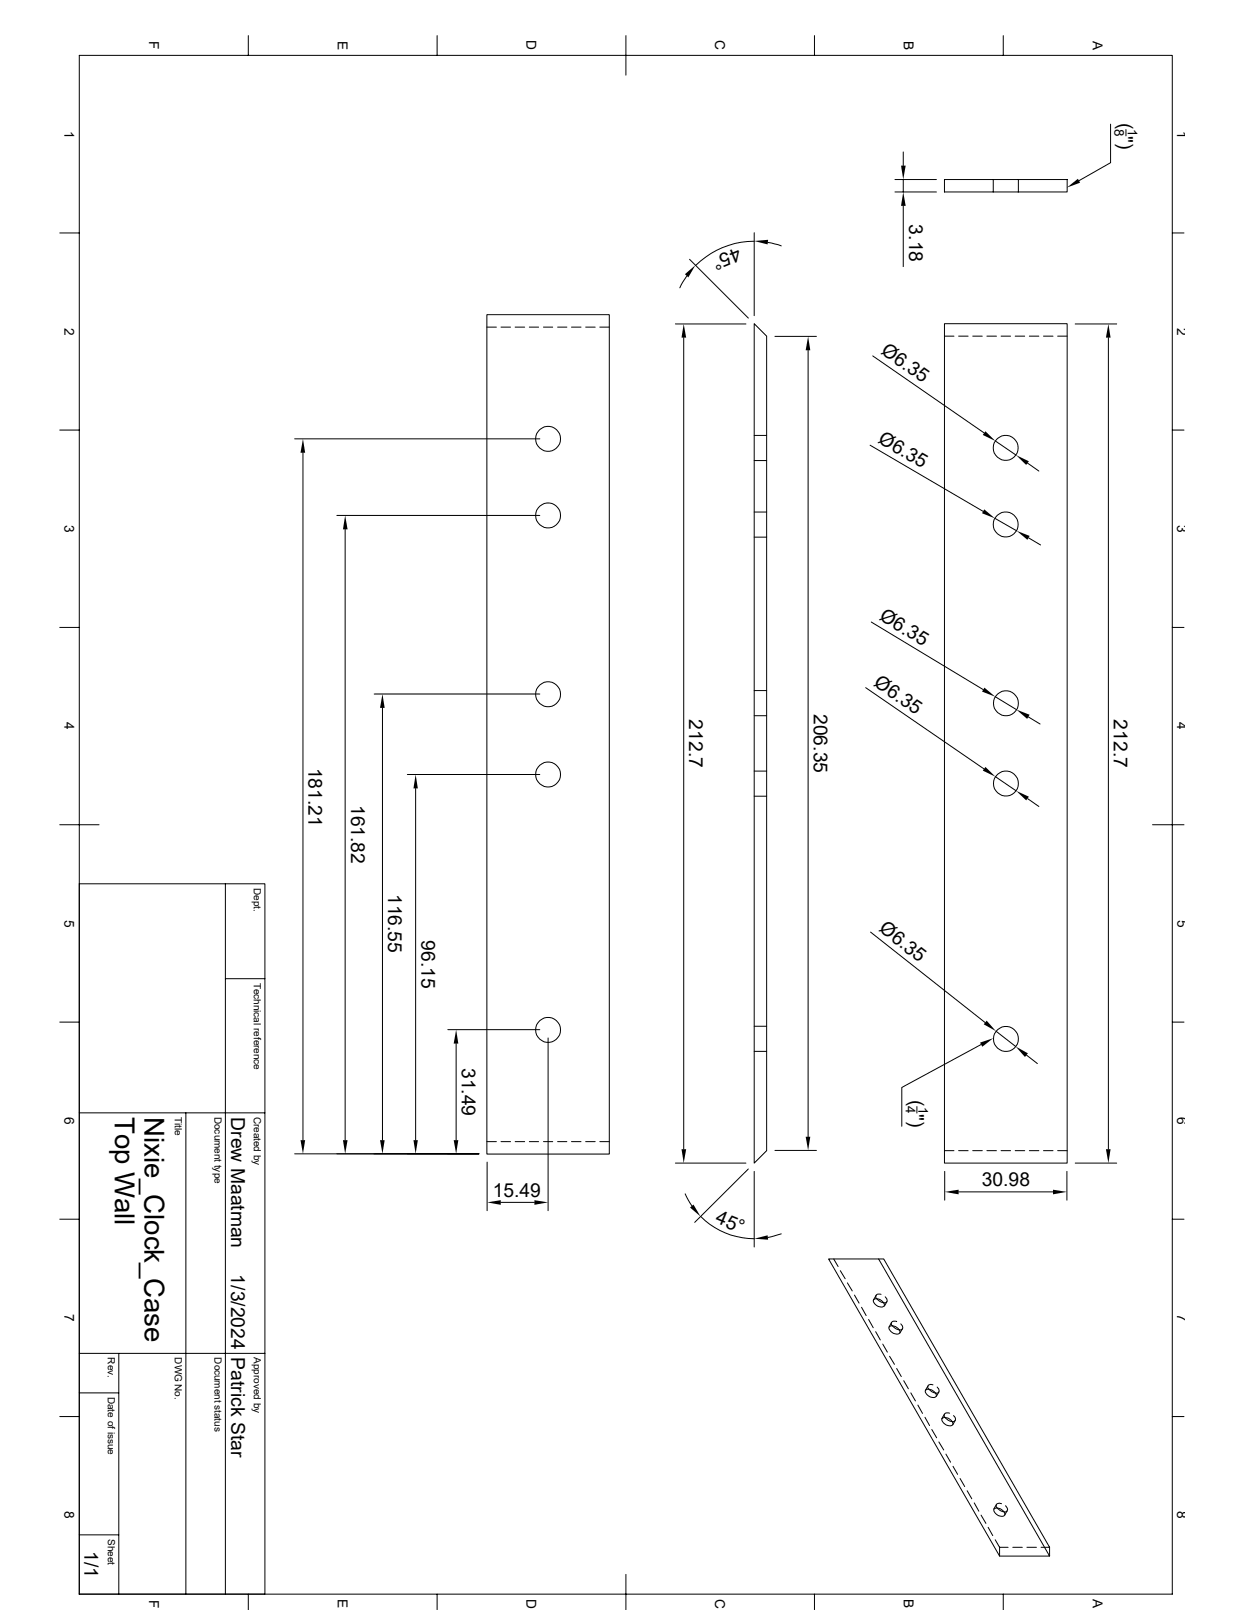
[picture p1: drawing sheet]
<svg xmlns="http://www.w3.org/2000/svg" width="216mm" height="279mm" viewBox="0 0 216 279" stroke-linecap="round" stroke-linejoin="round" font-family="sans-serif">
<g fill="none" stroke="#000" stroke-width=".17">
<path d="M13.8 9.6h189.7v267h-189.7zM43.1 6.2v3.4M75.9 6.2v3.4M108.6 6.2v6.8M141.4 6.2v3.4M174.1 6.2v3.4M155.3 31.2h7.2M155.3 33.3h7.2M156.8 26.4v2.3M156.8 31.2v2.1M156.8 35.7v10.6M163.9 31.2h21.3v2.1h-21.3z"/>
<path d="M172.4 31.2v2.1M176.7 31.2v2.1M192.7 21.5v6.7l-5.5 3.2M195.4 22.5v1.1M10.4 40.4h3.4M84.5 54.6h21.2v145.7h-21.2zM84.5 56.8h1.6M87 56.8h1.6M89.4 56.8h1.7M91.9 56.8h1.6M94.3 56.8h1.6M96.8 56.8h1.6"/>
<path d="M99.2 56.8h1.6M101.6 56.8h1.7M104.1 56.8h1.6M117.2 56.2h12.3M118.7 58.6v140.8M119.2 47.9l-1.2 2.1M119.7 45l10.2 10.2M130.9 56.2l2.2 2.1v141.4l-2.2 2.1zM130.9 40.4v14.4M130.9 41.9a14.5 14.5 0 0 0-10.2 4.2M133.3 42.1l2.3 .6M134.5 58.4h7.2"/>
<path d="M163.9 56.2h21.3v145.6h-21.3zM163.9 58.3h1.7M166.4 58.3h1.6M168.8 58.3h1.7M171.3 58.3h1.6M173.7 58.3h1.7M176.2 58.3h1.6M178.6 58.3h1.7M181.1 58.3h1.7M183.6 58.3h1.6M186.6 56.2h7.2M192.4 58.6v140.8"/>
<path d="M203.5 40.4h2M10.4 74.6h3.4M51.1 76.2h42.6M52.6 78.6v119.3M130.9 75.6h2.2M130.9 79.9h2.2M140.3 60.8v136.5M151 77.3l19.6 11.4M151.5 61.8l19.3 13.3M172.8 76.5l3.6 2.5M203.5 74.6h2M58.5 89.5h35.2"/>
<path d="M59.9 91.9v106M130.9 88.9h2.2M130.9 93.2h2.2M172.7 90l3.7 2.1M178.3 80.3l2 1.4M178.5 93.3l2.1 1.3M10.4 108.9h3.4M130.9 119.8h2.2M150.2 119.3l20.6 14.1M151.2 107.9l19.4 11.8M203.5 108.9h2M64.9 120.4h28.8"/>
<path d="M66.4 122.9v75M70.7 134.4h23M72.1 136.8v61.1M130.9 124.2h2.2M130.9 133.8h2.2M130.9 138.2h2.2M172.7 120.9l3.7 2.2M172.8 134.8l3.6 2.4M178.4 138.6l1.9 1.4M178.5 124.4l2 1.2M10.4 143.1h6.8M13.8 153.4h32.2v123.2"/>
<path d="M39.1 153.4v123.2M200 143.1h5.5M10.4 177.4h3.4M39.1 169.8h6.9M77.7 178.7h16M130.9 178.1h2.2M151.1 161.8l19.9 15.7M172.8 178.9l3.5 2.7M203.5 177.4h2M13.8 193.1h32.2M32.3 193.1v83.5M79.2 181.1v16.8"/>
<path d="M84.5 198.1h1.6M87 198.1h1.6M89.4 198.1h1.7M91.9 198.1h1.6M94.3 198.1h1.6M95.1 180.1v30M96.8 198.1h1.6M99.2 198.1h1.6M101.6 198.1h1.7M104.1 198.1h1.6M130.9 182.5h2.2M134.5 199.6h7.2"/>
<path d="M159.1 192v1.2M163.9 199.7h1.7M166.4 199.7h1.6M168.8 199.7h1.7M170.3 181.3l-13.8 7.4v6.8M171.3 199.7h1.6M173.7 199.7h1.7M176.2 199.7h1.6M178.1 183.1l1.9 1.5M178.6 199.7h1.7M181.1 199.7h1.7M183.6 199.7h1.6"/>
<path d="M10.4 211.6h3.4M51.1 200.2h32M84.5 201.7v8.4M86.9 208.7h5.9M117.2 201.8h12.3M118.9 207.2l1.2 2.1M121.6 211.1a13.2 13.2 0 0 0 9.3 3.9M129.9 202.9l-9.3 9.2M130.9 203.3v13.1M135.6 214.1l-2.3 .7M143.8 218.5h8.7l29.7 51.5h-8.7zM144.7 218.5l.8 1.3"/>
<path d="M152.5 218.5h.9l28.8 50M164 203.3v5M166.4 206.8h16.4M185.2 203.3v5M186.6 201.8h7.2M203.5 211.6h2M13.8 234.9h32.2M20.6 234.9v41.7M145.8 220.5l.9 1.4M147.1 222.6l.8 1.4M148.3 224.7l.8 1.4M149.5 226.9l.8 1.4"/>
<path d="M150.7 229l.9 1.4M151.7 225.5a1.33 1.33 0 0 1 1.8 1.1 1.23 1.23 0 0 1-1.9-1zM152 231.1l.8 1.4M152.1 224.8l-.5 .8M152.1 225.3l.6 .5 .7 .3M152.9 224.6a.57 .57 0 0 0-.6 0 .57 .57 0 0 0-.3 .6l.1 .1M153.2 233.3l.8 1.4M153.6 225a.57 .57 0 0 1 .4 .6 .57 .57 0 0 1-.4 .5h-.2M153.9 225.9l-.4 .8M154.4 235.4l.8 1.4M154.4 230.2a1.33 1.33 0 0 1 1.8 1.1 1.23 1.23 0 0 1-1.9-1zM154.7 229.5l-.4 .8"/>
<path d="M154.9 230l.5 .5 .7 .3M155.6 237.5l.8 1.4M155.6 229.4a.53 .53 0 0 0-.7-.1 .53 .53 0 0 0-.1 .7M156.3 229.7a.57 .57 0 0 1 .4 .6 .57 .57 0 0 1-.4 .5h-.2M156.6 230.6l-.4 .8M156.8 239.6l.8 1.4M10.4 245.8h3.4M13.8 241.7h6.8M158.1 241.7l.8 1.4M159.3 243.8l.8 1.5M160.5 246l.8 1.4M160.7 241.2a1.33 1.33 0 0 1 1.8 1.1 1.23 1.23 0 0 1-1.9-1z"/>
<path d="M161.1 240.5l-.5 .8M161.2 241l.5 .5 .7 .2M161.7 248.1l.9 1.4M161.9 240.3a.56 .56 0 0 0-.6 0 .56 .56 0 0 0-.3 .6l.1 .1M162.6 240.7a.57 .57 0 0 1 .4 .6 .57 .57 0 0 1-.6 .5M162.9 250.2l.9 1.4M162.9 241.6l-.4 .7M163.6 246.1a1.33 1.33 0 0 1 1.8 1.1 1.23 1.23 0 0 1-1.9-1zM163.9 245.4l-.5 .8M164 246l.5 .5 .8 .2M164.2 252.3l.8 1.4M164.8 245.2a.59 .59 0 0 0-.7 0 .59 .59 0 0 0-.2 .6l.1 .2"/>
<path d="M165.4 254.5l.8 1.4M165.5 245.7a.54 .54 0 0 1 .4 .6 .54 .54 0 0 1-.6 .4M165.8 246.5l-.4 .8M166.6 256.6l.8 1.4M167.9 258.7l.8 1.4M203.5 245.8h2M13.8 266.4h6.8M43.1 276.6v2.8M75.9 276.6v2.8M108.6 273.2v6.2M141.4 276.6v2.8M169.1 260.8l.8 1.5"/>
<path d="M170.3 262.9l.8 1.5M171.5 265l.8 1.5M172.6 261.8a1.33 1.33 0 0 1 1.8 1.1 1.23 1.23 0 0 1-1.9-1zM172.7 267.2l.8 1.3M172.9 261.1l-.4 .8M173 261.6l.6 .5 .7 .2M173.5 268.5h1.5M173.5 268.5v1.5M173.8 260.9a.55 .55 0 0 0-.7 0 .55 .55 0 0 0-.1 .7M174.1 276.6v2.8M174.5 261.3a.57 .57 0 0 1 .4 .6 .57 .57 0 0 1-.6 .5M174.8 262.2l-.4 .7"/>
<path d="M175.8 268.5h1.6M178.2 268.5h1.7M180.7 268.5h1.5M182.2 268.5v1.5"/>
<circle cx="95.1" cy="76.2" r="2.16"/>
<circle cx="174.5" cy="77.7" r="2.16"/>
<circle cx="95.1" cy="89.5" r="2.16"/>
<circle cx="174.5" cy="91" r="2.16"/>
<circle cx="95.1" cy="134.4" r="2.16"/>
<circle cx="95.1" cy="120.5" r="2.16"/>
<circle cx="174.6" cy="122" r="2.16"/>
<circle cx="174.6" cy="136" r="2.16"/>
<circle cx="95.1" cy="178.7" r="2.16"/>
<circle cx="174.6" cy="180.3" r="2.16"/>
</g>
<g fill="#000">
<path d="M156.4 28.7h.8l-.4 2.5zM156.8 33.3l.4 2.4h-.8zM185.2 32.6l1.9-1.6 .4 .7zM118.9 47.6l1.8-1.6-1.2 2.1zM118.7 56.2l.4 2.4h-.8zM130.9 41.8l2.4-.2-.1 .8zM192.4 56.2l.3 2.4h-.8zM52.6 76.2l.4 2.4h-.8zM140.3 58.4l.3 2.4h-.8zM171 74.8l1.8 1.7-2.2-1zM59.9 89.5l.4 2.4h-.8zM170.8 88.4l1.9 1.6-2.3-.9z"/>
<path d="M176.4 79l2.2 1.1-.5 .6zM176.4 92.1l2.3 .9-.4 .7zM170.9 119.3l1.8 1.6-2.3-.9zM66.4 120.4l.4 2.5h-.8zM72.1 134.4l.4 2.4h-.7zM171 133.1l1.8 1.7-2.2-1.1zM176.4 137.2l2.2 1.1-.5 .6zM176.4 123.1l2.3 .9-.4 .8zM171.2 177.1l1.6 1.8-2.1-1.1zM52.2 197.9h.8l-.4 2.3zM59.5 197.9h.8l-.4 2.3zM66 197.9h.8l-.4 2.3z"/>
<path d="M71.8 197.9h.7l-.4 2.3zM79.2 178.7l.3 2.4h-.8zM78.7 197.9h.8l-.3 2.3zM118.3 199.4h.8l-.4 2.4zM139.8 197.3h.8l-.3 2.3zM170.1 180.9l2.3-.7-1.9 1.5zM176.3 181.6l2.1 1.2-.5 .6zM191.9 199.4h.8l-.3 2.4zM84.5 208.7l2.4-.4v.8zM92.8 208.3l2.3 .4-2.3 .4zM119.8 209.5l.6-.5 1.2 2.1zM130.9 215l2.3-.6 .1 .7z"/>
<path d="M164 206.8l2.4-.3v.8zM182.8 206.5l2.4 .3-2.4 .5z"/>
</g>
<g font-size="4.8">
<text x="19.9" y="193.8" transform="rotate(90 19.9 193.8)">Top Wall</text>
<text x="25.1" y="193.8" transform="rotate(90 25.1 193.8)">Nixie_Clock_Case</text>
</g>
<g font-size="3.3">
<text x="194.2" y="21.3" transform="rotate(90 194.2 21.3)">( &quot;)</text>
<text x="157.8" y="38.9" transform="rotate(90 157.8 38.9)">3.18</text>
<text x="128" y="42.9" transform="rotate(157 128 42.9)">45°</text>
<text x="152.7" y="61.3" transform="rotate(35 152.7 61.3)">Ø6.35</text>
<text x="152.2" y="76.8" transform="rotate(30 152.2 76.8)">Ø6.35</text>
<text x="152.4" y="107.4" transform="rotate(31 152.4 107.4)">Ø6.35</text>
<text x="151.5" y="118.9" transform="rotate(34 151.5 118.9)">Ø6.35</text>
<text x="119.6" y="124.8" transform="rotate(90 119.6 124.8)">212.7</text>
<text x="141.3" y="123.9" transform="rotate(90 141.3 123.9)">206.35</text>
<text x="193.3" y="124.8" transform="rotate(90 193.3 124.8)">212.7</text>
<text x="53.6" y="133.2" transform="rotate(90 53.6 133.2)">181.21</text>
<text x="60.9" y="139.7" transform="rotate(90 60.9 139.7)">161.82</text>
<text x="67.4" y="155.1" transform="rotate(90 67.4 155.1)">116.55</text>
<text x="152.4" y="161.5" transform="rotate(38 152.4 161.5)">Ø6.35</text>
<text x="73.2" y="163.2" transform="rotate(90 73.2 163.2)">96.15</text>
<text x="80.2" y="185.3" transform="rotate(90 80.2 185.3)">31.49</text>
<text x="157.9" y="190.9" transform="rotate(90 157.9 190.9)">( &quot;)</text>
<text x="40.1" y="193.8" transform="rotate(90 40.1 193.8)">Drew Maatman</text>
<text x="85.5" y="207.7">15.49</text>
<text x="170.4" y="205.9">30.98</text>
<text x="124" y="212.1" transform="rotate(23 124 212.1)">45°</text>
<text x="40.1" y="221.1" transform="rotate(90 40.1 221.1)">1/3/2024</text>
<text x="40.1" y="235.5" transform="rotate(90 40.1 235.5)">Patrick Star</text>
<text x="14.7" y="269.2" transform="rotate(90 14.7 269.2)">1/1</text>
</g>
<g font-size="2.4">
<text x="25.9" y="7.2" transform="rotate(90 25.9 7.2)">F</text>
<text x="58.6" y="7.1" transform="rotate(90 58.6 7.1)">E</text>
<text x="91.4" y="7" transform="rotate(90 91.4 7)">D</text>
<text x="124.1" y="7" transform="rotate(90 124.1 7)">C</text>
<text x="156.9" y="7.1" transform="rotate(90 156.9 7.1)">B</text>
<text x="189.7" y="7.1" transform="rotate(90 189.7 7.1)">A</text>
<text x="11.2" y="22.6" transform="rotate(90 11.2 22.6)">1</text>
<text x="204.3" y="22.6" transform="rotate(90 204.3 22.6)">1</text>
<text x="11.2" y="56.9" transform="rotate(90 11.2 56.9)">2</text>
<text x="204.3" y="56.9" transform="rotate(90 204.3 56.9)">2</text>
<text x="11.2" y="91.1" transform="rotate(90 11.2 91.1)">3</text>
<text x="204.3" y="91.1" transform="rotate(90 204.3 91.1)">3</text>
<text x="11.2" y="125.3" transform="rotate(90 11.2 125.3)">4</text>
<text x="204.3" y="125.4" transform="rotate(90 204.3 125.4)">4</text>
<text x="11.2" y="159.6" transform="rotate(90 11.2 159.6)">5</text>
<text x="204.3" y="159.6" transform="rotate(90 204.3 159.6)">5</text>
<text x="11.2" y="193.8" transform="rotate(90 11.2 193.8)">6</text>
<text x="204.3" y="193.8" transform="rotate(90 204.3 193.8)">6</text>
<text x="11.2" y="228" transform="rotate(90 11.2 228)">7</text>
<text x="204.3" y="228.1" transform="rotate(90 204.3 228.1)">7</text>
<text x="11.2" y="262.3" transform="rotate(90 11.2 262.3)">8</text>
<text x="204.3" y="262.3" transform="rotate(90 204.3 262.3)">8</text>
<text x="25.9" y="277.6" transform="rotate(90 25.9 277.6)">F</text>
<text x="58.6" y="277.5" transform="rotate(90 58.6 277.5)">E</text>
<text x="91.4" y="277.5" transform="rotate(90 91.4 277.5)">D</text>
<text x="124.1" y="277.5" transform="rotate(90 124.1 277.5)">C</text>
<text x="156.9" y="277.5" transform="rotate(90 156.9 277.5)">B</text>
<text x="189.7" y="277.5" transform="rotate(90 189.7 277.5)">A</text>
</g>
<g font-size="2.3">
<text x="193.4" y="22.4" transform="rotate(90 193.4 22.4)">8</text>
<text x="195.7" y="22.4" transform="rotate(90 195.7 22.4)">1</text>
<text x="157.2" y="192" transform="rotate(90 157.2 192)">4</text>
<text x="159.4" y="192" transform="rotate(90 159.4 192)">1</text>
</g>
<g font-size="1.7">
<text x="44" y="154.1" transform="rotate(90 44 154.1)">Dept.</text>
<text x="44" y="170.5" transform="rotate(90 44 170.5)">Technical reference</text>
<text x="30.4" y="193.8" transform="rotate(90 30.4 193.8)">Title</text>
<text x="37.2" y="193.8" transform="rotate(90 37.2 193.8)">Document type</text>
<text x="44" y="193.8" transform="rotate(90 44 193.8)">Created by</text>
<text x="18.7" y="235.5" transform="rotate(90 18.7 235.5)">Rev.</text>
<text x="30.4" y="235.5" transform="rotate(90 30.4 235.5)">DWG No.</text>
<text x="37.2" y="235.5" transform="rotate(90 37.2 235.5)">Document status</text>
<text x="44" y="235.5" transform="rotate(90 44 235.5)">Approved by</text>
<text x="18.7" y="242.4" transform="rotate(90 18.7 242.4)">Date of issue</text>
<text x="18.7" y="267" transform="rotate(90 18.7 267)">Sheet</text>
</g>
</svg>
